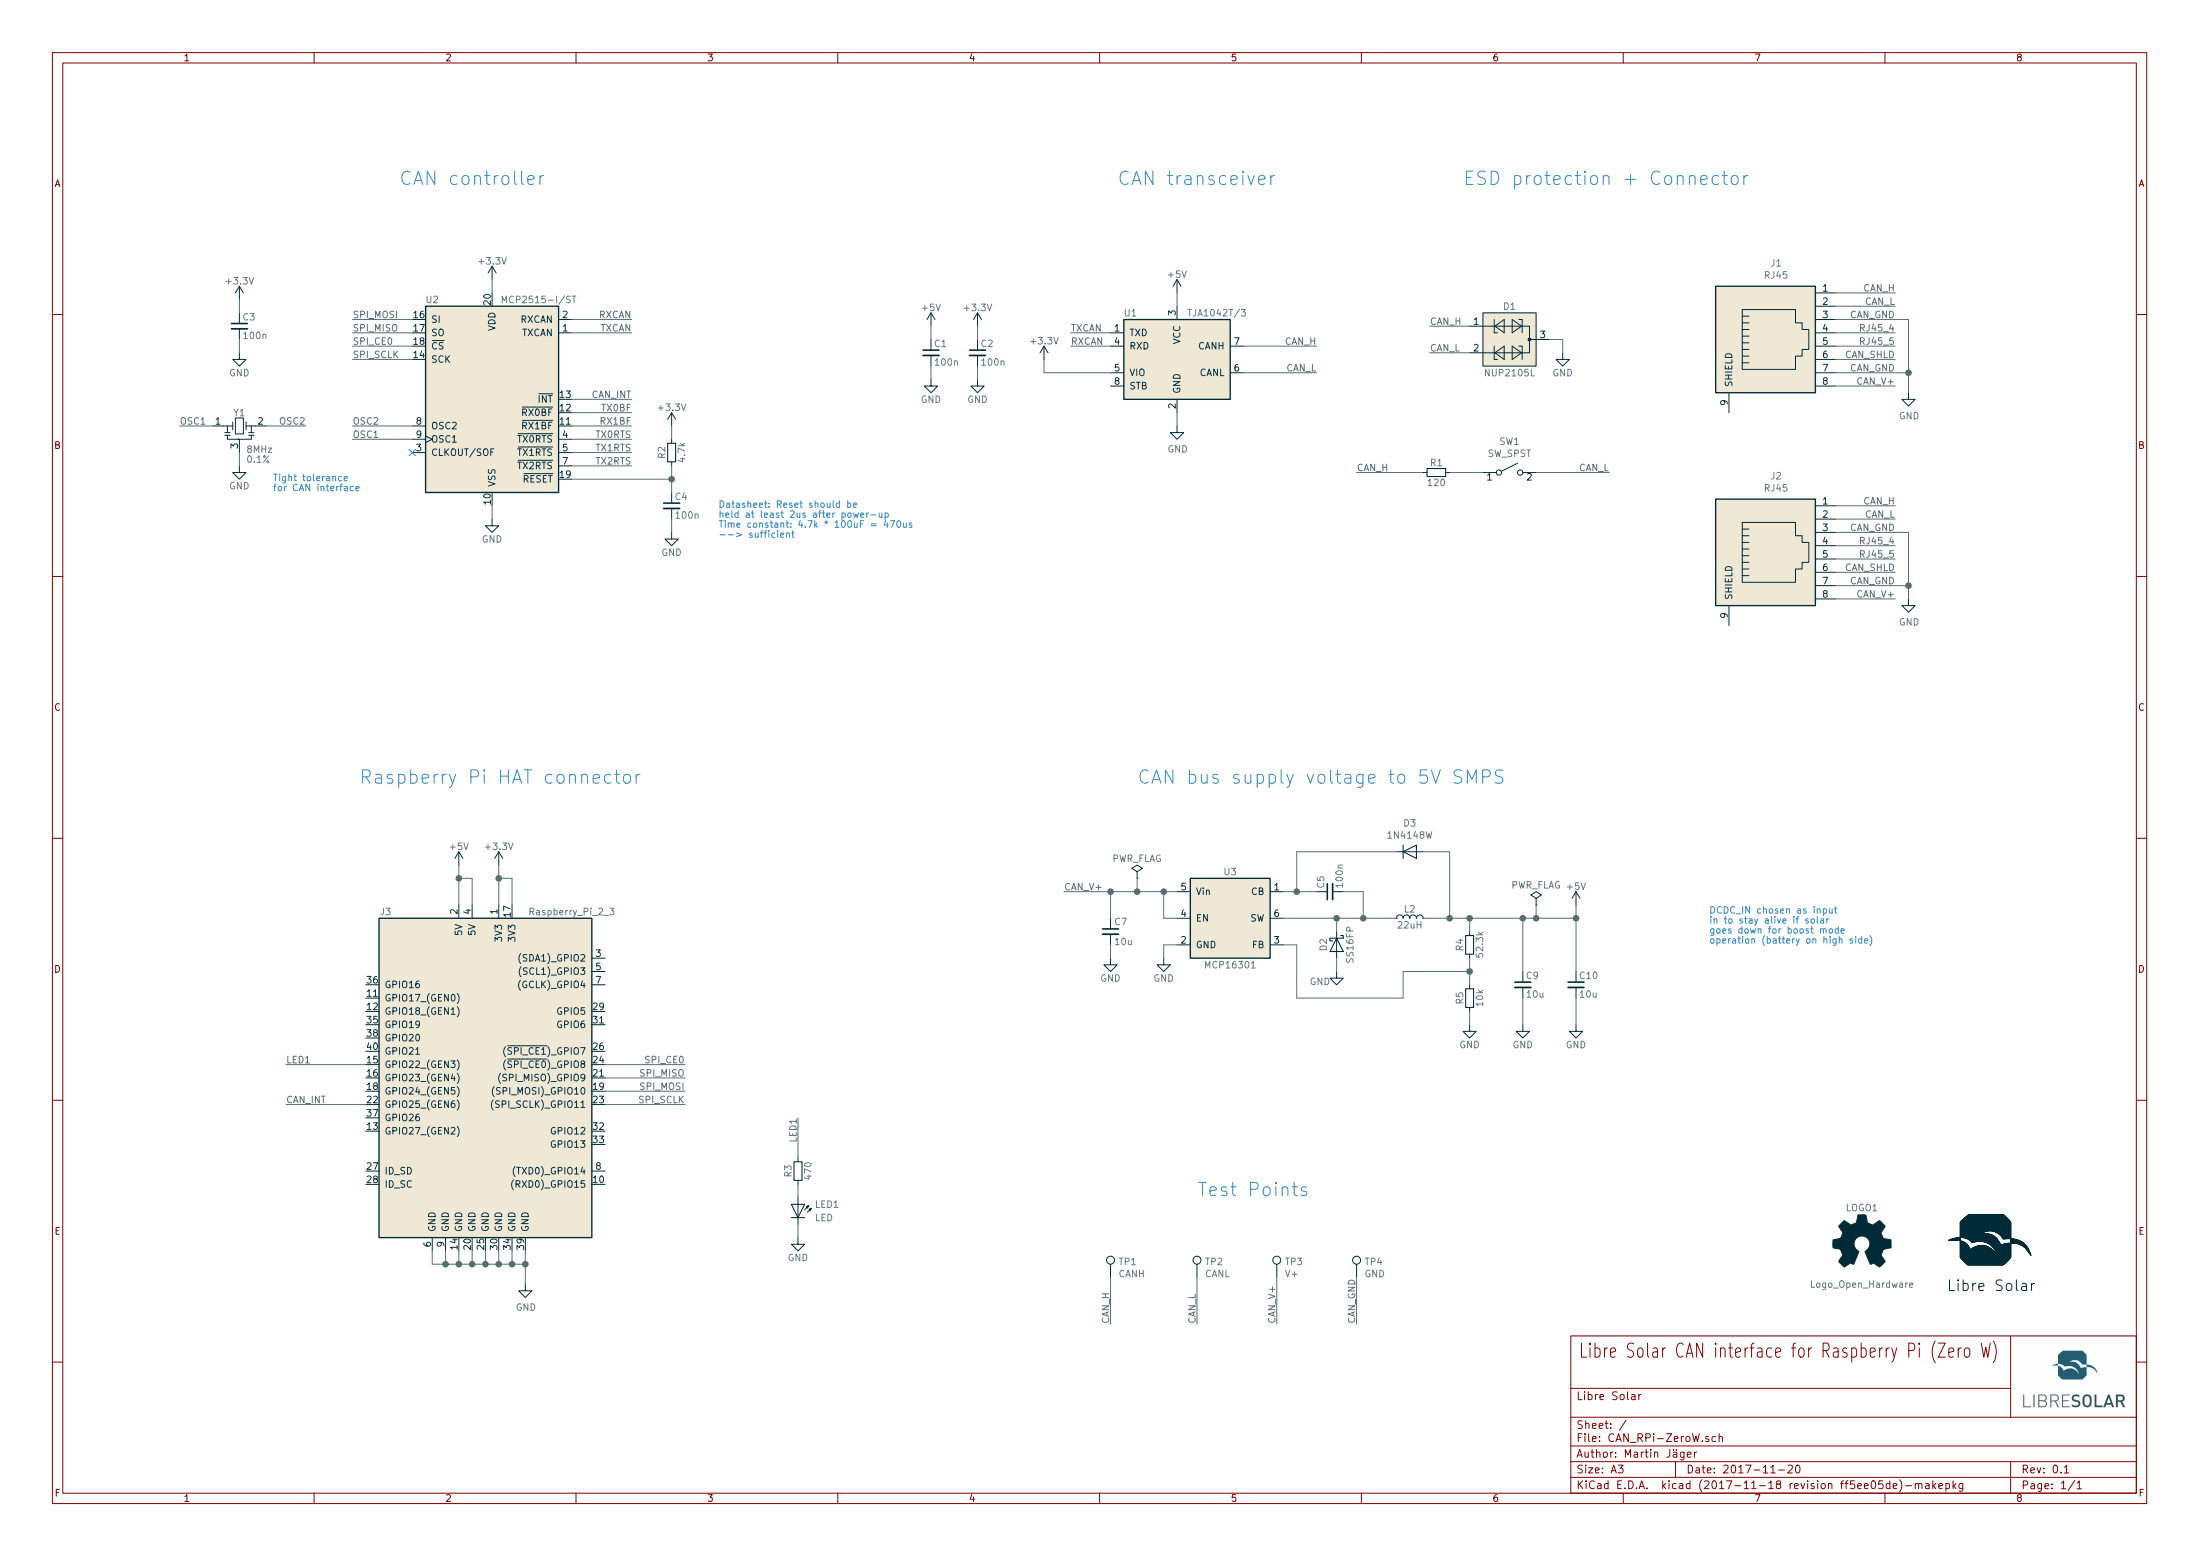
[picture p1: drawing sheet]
EESchema Schematic File Version 4
LIBS:CAN_RPi-ZeroW-cache
EELAYER 26 0
EELAYER END
$Descr A3 16535 11693
encoding utf-8
Sheet 1 1
Title "Libre Solar CAN interface for Raspberry Pi (Zero W)"
Date "2017-11-20"
Rev "0.1"
Comp "Libre Solar"
Comment1 "Author: Martin Jäger"
Comment2 ""
Comment3 ""
Comment4 ""
$EndDescr
$Comp
L Connector:RJ45 J1
U 1 1
P 13350 2550
F 0 "J1" V 12775 2545 50  0000 C CNN
F 1 "RJ45" V 12866 2545 50  0000 C CNN
F 2 "LibreSolar:RJ45_8P8C" H 13350 2550 50  0001 C CNN
F 3 "" H 13350 2550 50  0001 C CNN
	1    13350 2550
	0    -1   1    0   
$EndComp
Wire Wire Line
	13800 2200 14250 2200
Wire Wire Line
	13800 2300 14250 2300
Text Label 14250 2200 2    50   ~ 0
CAN_H
Text Label 14250 2300 2    50   ~ 0
CAN_L
Wire Wire Line
	13800 2400 14350 2400
Wire Wire Line
	13800 2500 14250 2500
Wire Wire Line
	13800 2600 14250 2600
Wire Wire Line
	13800 2700 14250 2700
Wire Wire Line
	13800 2800 14350 2800
Wire Wire Line
	13800 2900 14250 2900
Text Label 14250 2400 2    50   ~ 0
CAN_GND
Text Label 14250 2900 2    50   ~ 0
CAN_V+
Text Label 14250 2800 2    50   ~ 0
CAN_GND
Text Label 14250 2700 2    50   ~ 0
CAN_SHLD
Text Label 14250 2600 2    50   ~ 0
RJ45_5
Text Label 14250 2500 2    50   ~ 0
RJ45_4
$Comp
L Connector:Test_Point TP1
U 1 1
P 8350 9600
F 0 "TP1" H 8408 9720 50  0000 L CNN
F 1 "CANH" H 8408 9629 50  0000 L CNN
F 2 "Measurement_Points:Test_Point_Keystone_5000-5004_Miniature" H 8550 9600 50  0001 C CNN
F 3 "~" H 8550 9600 50  0001 C CNN
	1    8350 9600
	1    0    0    -1  
$EndComp
$Comp
L Connector:Test_Point TP2
U 1 1
P 9000 9600
F 0 "TP2" H 9058 9720 50  0000 L CNN
F 1 "CANL" H 9058 9629 50  0000 L CNN
F 2 "Measurement_Points:Test_Point_Keystone_5000-5004_Miniature" H 9200 9600 50  0001 C CNN
F 3 "~" H 9200 9600 50  0001 C CNN
	1    9000 9600
	1    0    0    -1  
$EndComp
Wire Wire Line
	8350 9600 8350 9950
Wire Wire Line
	9000 9600 9000 9950
Text Label 8350 9950 1    50   ~ 0
CAN_H
Text Label 9000 9950 1    50   ~ 0
CAN_L
$Comp
L Connector:Test_Point TP3
U 1 1
P 9600 9600
F 0 "TP3" H 9658 9720 50  0000 L CNN
F 1 "V+" H 9658 9629 50  0000 L CNN
F 2 "Measurement_Points:Test_Point_Keystone_5000-5004_Miniature" H 9800 9600 50  0001 C CNN
F 3 "~" H 9800 9600 50  0001 C CNN
	1    9600 9600
	1    0    0    -1  
$EndComp
$Comp
L Connector:Test_Point TP4
U 1 1
P 10200 9600
F 0 "TP4" H 10258 9720 50  0000 L CNN
F 1 "GND" H 10258 9629 50  0000 L CNN
F 2 "Measurement_Points:Test_Point_Keystone_5000-5004_Miniature" H 10400 9600 50  0001 C CNN
F 3 "~" H 10400 9600 50  0001 C CNN
	1    10200 9600
	1    0    0    -1  
$EndComp
Wire Wire Line
	9600 9600 9600 9950
Wire Wire Line
	10200 9600 10200 9950
Text Label 9600 9950 1    50   ~ 0
CAN_V+
Text Label 10200 9950 1    50   ~ 0
CAN_GND
$Comp
L Switch:SW_SPST SW1
U 1 1
P 11350 3550
F 0 "SW1" H 11350 3785 50  0000 C CNN
F 1 "SW_SPST" H 11350 3694 50  0000 C CNN
F 2 "Pin_Headers:Pin_Header_Angled_1x02_Pitch2.54mm" H 11350 3550 50  0001 C CNN
F 3 "" H 11350 3550 50  0001 C CNN
	1    11350 3550
	1    0    0    -1  
$EndComp
Wire Wire Line
	10700 3550 10200 3550
Wire Wire Line
	10900 3550 11150 3550
Wire Wire Line
	11550 3550 12100 3550
Text Label 10200 3550 0    50   ~ 0
CAN_H
Text Label 12100 3550 2    50   ~ 0
CAN_L
Text Label 14250 4100 2    50   ~ 0
RJ45_4
Text Label 14250 4200 2    50   ~ 0
RJ45_5
Text Label 14250 4300 2    50   ~ 0
CAN_SHLD
Text Label 14250 4400 2    50   ~ 0
CAN_GND
Text Label 14250 4500 2    50   ~ 0
CAN_V+
Text Label 14250 4000 2    50   ~ 0
CAN_GND
Wire Wire Line
	13800 4500 14250 4500
Wire Wire Line
	13800 4400 14350 4400
Wire Wire Line
	13800 4300 14250 4300
Wire Wire Line
	13800 4200 14250 4200
Wire Wire Line
	13800 4100 14250 4100
Wire Wire Line
	13800 4000 14350 4000
Text Label 14250 3900 2    50   ~ 0
CAN_L
Text Label 14250 3800 2    50   ~ 0
CAN_H
Wire Wire Line
	13800 3900 14250 3900
Wire Wire Line
	13800 3800 14250 3800
$Comp
L Connector:RJ45 J2
U 1 1
P 13350 4150
F 0 "J2" V 12775 4145 50  0000 C CNN
F 1 "RJ45" V 12866 4145 50  0000 C CNN
F 2 "LibreSolar:RJ45_8P8C" H 13350 4150 50  0001 C CNN
F 3 "" H 13350 4150 50  0001 C CNN
	1    13350 4150
	0    -1   1    0   
$EndComp
$Comp
L Connector:Raspberry_Pi_2_3 J3
U 1 1
P 3650 8100
F 0 "J3" H 2900 9350 50  0000 C CNN
F 1 "Raspberry_Pi_2_3" H 4300 9350 50  0000 C CNN
F 2 "Pin_Headers:Pin_Header_Straight_2x20_Pitch2.54mm" H 4650 9350 50  0001 C CNN
F 3 "https://www.raspberrypi.org/documentation/hardware/raspberrypi/schematics/RPI-3B-V1_2-SCHEMATIC-REDUCED.pdf" H 3700 7950 50  0001 C CNN
	1    3650 8100
	1    0    0    -1  
$EndComp
$Comp
L LibreSolar:MCP2515-E_ST U2
U 1 1
P 3700 3000
F 0 "U2" H 3250 3750 50  0000 C CNN
F 1 "MCP2515-I/ST" H 4050 3750 50  0000 C CNN
F 2 "Housings_SSOP:TSSOP-20_4.4x6.5mm_Pitch0.65mm" H 3700 2100 50  0001 C CIN
F 3 "http://ww1.microchip.com/downloads/en/DeviceDoc/21801e.pdf" H 3800 2200 50  0001 C CNN
	1    3700 3000
	1    0    0    -1  
$EndComp
$Comp
L power:GND #PWR01
U 1 1
P 1800 3500
F 0 "#PWR01" H 1800 3250 50  0001 C CNN
F 1 "GND" H 1800 3350 50  0000 C CNN
F 2 "" H 1800 3500 50  0000 C CNN
F 3 "" H 1800 3500 50  0000 C CNN
	1    1800 3500
	1    0    0    -1  
$EndComp
Text Label 1350 3200 0    50   ~ 0
OSC1
Text Label 2300 3200 2    50   ~ 0
OSC2
Wire Wire Line
	1350 3200 1600 3200
Wire Wire Line
	2000 3200 2300 3200
$Comp
L IEC-60617:Resonator Y1
U 1 1
P 1800 3200
F 0 "Y1" H 1800 3300 50  0000 C CNN
F 1 "8MHz" H 1850 3025 50  0000 L CNN
F 2 "LibreSolar:Resonator_Murata_CSTCE" H 1800 3200 50  0001 C CNN
F 3 "" H 1800 3200 50  0000 C CNN
F 4 "Murata" H -3300 -1150 50  0001 C CNN "Manufacturer"
F 5 "CSTCE8M00G15C99-R0" H -3300 -1150 50  0001 C CNN "PartNumber"
F 6 "0.1% tolerance" H -3300 1800 60  0001 C CNN "Remarks"
F 7 "0.1%" H 1850 2950 50  0000 L CNN "Tolerance"
	1    1800 3200
	1    0    0    -1  
$EndComp
Wire Wire Line
	1800 3400 1800 3500
Text Notes 2050 3700 0    50   ~ 0
Tight tolerance\nfor CAN interface
$Comp
L power:GND #PWR02
U 1 1
P 6000 9300
F 0 "#PWR02" H 6000 9050 50  0001 C CNN
F 1 "GND" H 6000 9150 50  0000 C CNN
F 2 "" H 6000 9300 50  0000 C CNN
F 3 "" H 6000 9300 50  0000 C CNN
	1    6000 9300
	1    0    0    -1  
$EndComp
$Comp
L IEC-60617:R R3
U 1 1
P 6000 8800
F 0 "R3" V 5925 8800 50  0000 C CNN
F 1 "470" V 6075 8800 50  0000 C CNN
F 2 "LibreSolar:R_0603_1608" H 6000 8800 50  0001 C CNN
F 3 "" H 6000 8800 50  0000 C CNN
F 4 "Yageo" H -3500 3900 50  0001 C CNN "Manufacturer"
F 5 "RC0603FR-07470RL" H -3500 3900 50  0001 C CNN "PartNumber"
	1    6000 8800
	1    0    0    1   
$EndComp
$Comp
L IEC-60617:LED LED1
U 1 1
P 6000 9100
F 0 "LED1" H 6125 9150 50  0000 L CNN
F 1 "LED" H 6125 9050 50  0000 L CNN
F 2 "LEDs:LED_0603" V 6000 9100 50  0001 C CNN
F 3 "" V 6000 9100 50  0000 C CNN
	1    6000 9100
	1    0    0    -1  
$EndComp
Text Label 6000 8400 3    50   ~ 0
LED1
Wire Wire Line
	6000 8700 6000 8400
Wire Wire Line
	6000 9200 6000 9300
Wire Wire Line
	6000 8900 6000 9000
$Comp
L power:GND #PWR03
U 1 1
P 11850 7700
F 0 "#PWR03" H 11850 7450 50  0001 C CNN
F 1 "GND" H 11850 7550 50  0000 C CNN
F 2 "" H 11850 7700 50  0000 C CNN
F 3 "" H 11850 7700 50  0000 C CNN
	1    11850 7700
	1    0    0    -1  
$EndComp
$Comp
L power:GND #PWR04
U 1 1
P 11450 7700
F 0 "#PWR04" H 11450 7450 50  0001 C CNN
F 1 "GND" H 11450 7550 50  0000 C CNN
F 2 "" H 11450 7700 50  0000 C CNN
F 3 "" H 11450 7700 50  0000 C CNN
	1    11450 7700
	1    0    0    -1  
$EndComp
$Comp
L power:GND #PWR05
U 1 1
P 11050 7700
F 0 "#PWR05" H 11050 7450 50  0001 C CNN
F 1 "GND" H 11050 7550 50  0000 C CNN
F 2 "" H 11050 7700 50  0000 C CNN
F 3 "" H 11050 7700 50  0000 C CNN
	1    11050 7700
	1    0    0    -1  
$EndComp
$Comp
L power:GND #PWR06
U 1 1
P 10050 7300
F 0 "#PWR06" H 10050 7050 50  0001 C CNN
F 1 "GND" H 9925 7225 50  0000 C CNN
F 2 "" H 10050 7300 50  0000 C CNN
F 3 "" H 10050 7300 50  0000 C CNN
	1    10050 7300
	1    0    0    -1  
$EndComp
$Comp
L power:GND #PWR07
U 1 1
P 8350 7200
F 0 "#PWR07" H 8350 6950 50  0001 C CNN
F 1 "GND" H 8350 7050 50  0000 C CNN
F 2 "" H 8350 7200 50  0000 C CNN
F 3 "" H 8350 7200 50  0000 C CNN
	1    8350 7200
	1    0    0    -1  
$EndComp
$Comp
L power:GND #PWR08
U 1 1
P 8750 7200
F 0 "#PWR08" H 8750 6950 50  0001 C CNN
F 1 "GND" H 8750 7050 50  0000 C CNN
F 2 "" H 8750 7200 50  0000 C CNN
F 3 "" H 8750 7200 50  0000 C CNN
	1    8750 7200
	1    0    0    -1  
$EndComp
$Comp
L IEC-60617:R R5
U 1 1
P 11050 7500
F 0 "R5" V 10975 7500 50  0000 C CNN
F 1 "10k" V 11125 7500 50  0000 C CNN
F 2 "LibreSolar:R_0603_1608" V 10875 7400 50  0001 C CNN
F 3 "" H 11050 7500 50  0000 C CNN
F 4 "Yageo" H 5350 4500 50  0001 C CNN "Manufacturer"
F 5 "RC0603FR-07150KL" H 5350 4500 50  0001 C CNN "PartNumber"
F 6 "" H 5350 4500 50  0001 C CNN "SPR"
F 7 "" H 5350 4500 50  0001 C CNN "SPN"
F 8 "" H 5350 4500 50  0001 C CNN "SPURL"
	1    11050 7500
	1    0    0    -1  
$EndComp
$Comp
L IEC-60617:C C10
U 1 1
P 11850 7400
F 0 "C10" H 11870 7470 50  0000 L CNN
F 1 "10u" H 11870 7330 50  0000 L CNN
F 2 "LibreSolar:C_0805_2012" H 11850 7400 50  0001 C CNN
F 3 "" H 11850 7400 50  0000 C CNN
F 4 "Murata" H 5350 4550 50  0001 C CNN "Manufacturer"
F 5 "GRM21BR61E106KA73L" H 5350 4550 50  0001 C CNN "PartNumber"
	1    11850 7400
	1    0    0    -1  
$EndComp
$Comp
L IEC-60617:C C9
U 1 1
P 11450 7400
F 0 "C9" H 11470 7470 50  0000 L CNN
F 1 "10u" H 11470 7330 50  0000 L CNN
F 2 "LibreSolar:C_0805_2012" H 11450 7400 50  0001 C CNN
F 3 "" H 11450 7400 50  0000 C CNN
F 4 "Murata" H 5350 4550 50  0001 C CNN "Manufacturer"
F 5 "GRM21BR61E106KA73L" H 5350 4550 50  0001 C CNN "PartNumber"
	1    11450 7400
	1    0    0    -1  
$EndComp
$Comp
L IEC-60617:R R4
U 1 1
P 11050 7100
F 0 "R4" V 10975 7100 50  0000 C CNN
F 1 "52.3k" V 11125 7100 50  0000 C CNN
F 2 "LibreSolar:R_0603_1608" V 10875 7000 50  0001 C CNN
F 3 "" H 11050 7100 50  0000 C CNN
F 4 "Yageo" H 5350 4500 50  0001 C CNN "Manufacturer"
F 5 "RC0603FR-0752K3L" H 5350 4500 50  0001 C CNN "PartNumber"
	1    11050 7100
	1    0    0    -1  
$EndComp
$Comp
L IEC-60617:D_Schottky D2
U 1 1
P 10050 7100
F 0 "D2" H 10050 7200 50  0000 C CNN
F 1 "SS16FP" H 10050 7000 50  0000 C CNN
F 2 "Diodes_SMD:D_PowerDI-123" V 10050 7100 50  0001 C CNN
F 3 "" V 10050 7100 50  0000 C CNN
F 4 "Diodes Inc." H 5350 4500 50  0001 C CNN "Manufacturer"
F 5 "SS16FP" H 5350 4500 50  0001 C CNN "PartNumber"
F 6 "DFLS160-7" H 3950 4300 60  0001 C CNN "Alternative"
	1    10050 7100
	0    -1   1    0   
$EndComp
$Comp
L IEC-60617:C C5
U 1 1
P 10000 6700
F 0 "C5" H 10020 6770 50  0000 L CNN
F 1 "100n" H 10020 6630 50  0000 L CNN
F 2 "LibreSolar:C_0603_1608" H 10000 6700 50  0001 C CNN
F 3 "" H 10000 6700 50  0000 C CNN
F 4 "Murata" H 5350 4500 50  0001 C CNN "Manufacturer"
F 5 "GRM188R71H104KA93D" H 5350 4500 50  0001 C CNN "PartNumber"
F 6 "" H 5350 4500 50  0001 C CNN "SPR"
F 7 "" H 5350 4500 50  0001 C CNN "SPN"
F 8 "" H 5350 4500 50  0001 C CNN "SPURL"
	1    10000 6700
	0    -1   -1   0   
$EndComp
$Comp
L IEC-60617:C C7
U 1 1
P 8350 7000
F 0 "C7" H 8375 7075 50  0000 L CNN
F 1 "10u" H 8375 6925 50  0000 L CNN
F 2 "LibreSolar:C_0805_2012" H 8350 6800 50  0001 C CNN
F 3 "" H 8375 7075 50  0000 C CNN
F 4 "Murata" H 5350 4250 50  0001 C CNN "Manufacturer"
F 5 "GRM21BR61E106KA73L" H 5350 4250 50  0001 C CNN "PartNumber"
F 6 "25V, X5R" H 4250 4300 60  0001 C CNN "Remarks"
	1    8350 7000
	1    0    0    -1  
$EndComp
$Comp
L IEC-60617:L L2
U 1 1
P 10600 6900
F 0 "L2" H 10600 6970 50  0000 C CNN
F 1 "22uH" H 10600 6850 50  0000 C CNN
F 2 "LibreSolar:L_WE-TPC-4818" V 10600 6900 50  0001 C CNN
F 3 "" V 10600 6900 50  0000 C CNN
F 4 "Bourns" H 10600 6900 60  0001 C CNN "Manufacturer"
F 5 "SRR5028-470Y" H 10600 6900 60  0001 C CNN "PartNumber"
F 6 "WE-TPC-5828 744053470" H 10600 6900 60  0001 C CNN "Alternative"
	1    10600 6900
	1    0    0    -1  
$EndComp
$Comp
L LibreSolar:LMR16006 U3
U 1 1
P 9250 6900
F 0 "U3" H 9250 7250 50  0000 C CNN
F 1 "MCP16301" H 9250 6550 50  0000 C CNN
F 2 "LibreSolar:SOT-23-6" H 9250 6450 50  0001 C CNN
F 3 "" H 8850 7300 50  0000 C CNN
F 4 "Microchip" H 5350 4550 50  0001 C CNN "Manufacturer"
F 5 "MCP16301" H 5350 4550 50  0001 C CNN "PartNumber"
	1    9250 6900
	1    0    0    -1  
$EndComp
$Comp
L power:PWR_FLAG #FLG01
U 1 1
P 11550 6800
F 0 "#FLG01" H 11550 6875 50  0001 C CNN
F 1 "PWR_FLAG" H 11550 6950 50  0000 C CNN
F 2 "" H 11550 6800 50  0001 C CNN
F 3 "" H 11550 6800 50  0001 C CNN
	1    11550 6800
	1    0    0    -1  
$EndComp
$Comp
L power:PWR_FLAG #FLG02
U 1 1
P 8550 6600
F 0 "#FLG02" H 8550 6675 50  0001 C CNN
F 1 "PWR_FLAG" H 8550 6750 50  0000 C CNN
F 2 "" H 8550 6600 50  0001 C CNN
F 3 "" H 8550 6600 50  0001 C CNN
	1    8550 6600
	1    0    0    -1  
$EndComp
Wire Wire Line
	10700 6900 11850 6900
Wire Wire Line
	11050 6900 11050 7000
Wire Wire Line
	11450 6900 11450 7300
Wire Wire Line
	10050 7200 10050 7300
Wire Wire Line
	8750 7100 8750 7200
Wire Wire Line
	11050 7700 11050 7600
Wire Wire Line
	11450 7500 11450 7700
Wire Wire Line
	8350 7200 8350 7100
Wire Wire Line
	11850 7500 11850 7700
Wire Wire Line
	11050 7200 11050 7400
Wire Wire Line
	9650 7100 9750 7100
Wire Wire Line
	9750 7100 9750 7500
Wire Wire Line
	9650 6700 9900 6700
Wire Wire Line
	9650 6900 10500 6900
Wire Wire Line
	10050 7000 10050 6900
Wire Wire Line
	10100 6700 10250 6700
Wire Wire Line
	10250 6700 10250 6900
Wire Wire Line
	8350 6900 8350 6700
Wire Wire Line
	8850 6900 8750 6900
Wire Wire Line
	8750 6900 8750 6700
Wire Wire Line
	11850 6800 11850 7300
Wire Wire Line
	8750 7100 8850 7100
Wire Wire Line
	11550 6800 11550 6900
Wire Wire Line
	8550 6600 8550 6700
Connection ~ 11050 6900
Connection ~ 11050 7300
Connection ~ 10050 6900
Connection ~ 10250 6900
Connection ~ 8350 6700
Connection ~ 8750 6700
Connection ~ 11450 6900
Connection ~ 11850 6900
Connection ~ 11550 6900
Connection ~ 8550 6700
Text Notes 8550 5900 0    100  ~ 0
CAN bus supply voltage to 5V SMPS
Wire Wire Line
	9750 7500 10550 7500
Wire Wire Line
	10550 7500 10550 7300
Wire Wire Line
	10550 7300 11050 7300
Text Notes 12850 7100 0    50   ~ 0
DCDC_IN chosen as input\nin to stay alive if solar\ngoes down for boost mode\noperation (battery on high side)
$Comp
L interface:TJA1049T-3 U1
U 1 1
P 8850 2700
F 0 "U1" H 8500 3050 50  0000 C CNN
F 1 "TJA1042T/3" H 9150 3050 50  0000 C CNN
F 2 "Housings_SOIC:SOIC-8_3.9x4.9mm_Pitch1.27mm" H 8850 2200 50  0001 C CIN
F 3 "http://www.nxp.com/documents/data_sheet/TJA1049.pdf" H 8850 2700 50  0001 C CNN
	1    8850 2700
	1    0    0    -1  
$EndComp
$Comp
L power:+3.3V #PWR012
U 1 1
P 7350 2450
F 0 "#PWR012" H 7350 2300 50  0001 C CNN
F 1 "+3.3V" H 7350 2590 50  0000 C CNN
F 2 "" H 7350 2450 50  0000 C CNN
F 3 "" H 7350 2450 50  0000 C CNN
	1    7350 2450
	1    0    0    -1  
$EndComp
$Comp
L power:+5V #PWR013
U 1 1
P 7000 2450
F 0 "#PWR013" H 7000 2300 50  0001 C CNN
F 1 "+5V" H 7000 2590 50  0000 C CNN
F 2 "" H 7000 2450 50  0000 C CNN
F 3 "" H 7000 2450 50  0000 C CNN
	1    7000 2450
	1    0    0    -1  
$EndComp
$Comp
L power:GND #PWR014
U 1 1
P 7350 2850
F 0 "#PWR014" H 7350 2600 50  0001 C CNN
F 1 "GND" H 7350 2700 50  0000 C CNN
F 2 "" H 7350 2850 50  0000 C CNN
F 3 "" H 7350 2850 50  0000 C CNN
	1    7350 2850
	1    0    0    -1  
$EndComp
$Comp
L power:GND #PWR015
U 1 1
P 7000 2850
F 0 "#PWR015" H 7000 2600 50  0001 C CNN
F 1 "GND" H 7000 2700 50  0000 C CNN
F 2 "" H 7000 2850 50  0000 C CNN
F 3 "" H 7000 2850 50  0000 C CNN
	1    7000 2850
	1    0    0    -1  
$EndComp
$Comp
L power:GND #PWR016
U 1 1
P 11750 2650
F 0 "#PWR016" H 11750 2400 50  0001 C CNN
F 1 "GND" H 11750 2500 50  0000 C CNN
F 2 "" H 11750 2650 50  0000 C CNN
F 3 "" H 11750 2650 50  0000 C CNN
	1    11750 2650
	1    0    0    -1  
$EndComp
$Comp
L IEC-60617:C C2
U 1 1
P 7350 2650
F 0 "C2" H 7370 2720 50  0000 L CNN
F 1 "100n" H 7370 2580 50  0000 L CNN
F 2 "LibreSolar:C_0603_1608" H 7350 2650 50  0001 C CNN
F 3 "" H 7350 2650 50  0000 C CNN
F 4 "Murata" H 550 900 50  0001 C CNN "Manufacturer"
F 5 "GRM188R71H104KA93D" H 550 900 50  0001 C CNN "PartNumber"
F 6 "" H 550 900 50  0001 C CNN "SPR"
F 7 "" H 550 900 50  0001 C CNN "SPN"
F 8 "" H 550 900 50  0001 C CNN "SPURL"
	1    7350 2650
	1    0    0    -1  
$EndComp
$Comp
L IEC-60617:C C1
U 1 1
P 7000 2650
F 0 "C1" H 7020 2720 50  0000 L CNN
F 1 "100n" H 7020 2580 50  0000 L CNN
F 2 "LibreSolar:C_0603_1608" H 7000 2650 50  0001 C CNN
F 3 "" H 7000 2650 50  0000 C CNN
F 4 "Murata" H 600 900 50  0001 C CNN "Manufacturer"
F 5 "GRM188R71H104KA93D" H 600 900 50  0001 C CNN "PartNumber"
F 6 "" H 600 900 50  0001 C CNN "SPR"
F 7 "" H 600 900 50  0001 C CNN "SPN"
F 8 "" H 600 900 50  0001 C CNN "SPURL"
	1    7000 2650
	1    0    0    -1  
$EndComp
$Comp
L LibreSolar:NUP2105L D1
U 1 1
P 11350 2550
F 0 "D1" H 11350 2800 50  0000 C CNN
F 1 "NUP2105L" H 11350 2300 50  0000 C CNN
F 2 "LibreSolar:SOT-23" H 11350 2150 60  0001 C CNN
F 3 "" H 11400 2550 60  0001 C CNN
F 4 "ON Semiconductor" H 1200 850 50  0001 C CNN "Manufacturer"
F 5 "NUP2105LT1G" H 1200 850 50  0001 C CNN "PartNumber"
	1    11350 2550
	1    0    0    -1  
$EndComp
Wire Wire Line
	7350 2550 7350 2450
Wire Wire Line
	7000 2450 7000 2550
Wire Wire Line
	7000 2750 7000 2850
Wire Wire Line
	11650 2550 11750 2550
Wire Wire Line
	11750 2550 11750 2650
Wire Wire Line
	7350 2850 7350 2750
Wire Wire Line
	11050 2450 10750 2450
Wire Wire Line
	11050 2650 10750 2650
Text Label 10750 2450 0    50   ~ 0
CAN_H
Text Label 10750 2650 0    50   ~ 0
CAN_L
Wire Wire Line
	4550 8100 5150 8100
Wire Wire Line
	4550 8200 5150 8200
Wire Wire Line
	4550 8300 5150 8300
Wire Wire Line
	4550 8000 5150 8000
$Comp
L power:GND #PWR030
U 1 1
P 3950 9650
F 0 "#PWR030" H 3950 9400 50  0001 C CNN
F 1 "GND" H 3955 9477 50  0000 C CNN
F 2 "" H 3950 9650 50  0001 C CNN
F 3 "" H 3950 9650 50  0001 C CNN
	1    3950 9650
	1    0    0    -1  
$EndComp
$Comp
L power:+3.3V #PWR026
U 1 1
P 3750 6500
F 0 "#PWR026" H 3750 6350 50  0001 C CNN
F 1 "+3.3V" H 3750 6640 50  0000 C CNN
F 2 "" H 3750 6500 50  0000 C CNN
F 3 "" H 3750 6500 50  0000 C CNN
	1    3750 6500
	1    0    0    -1  
$EndComp
$Comp
L power:+5V #PWR025
U 1 1
P 3450 6500
F 0 "#PWR025" H 3450 6350 50  0001 C CNN
F 1 "+5V" H 3450 6640 50  0000 C CNN
F 2 "" H 3450 6500 50  0000 C CNN
F 3 "" H 3450 6500 50  0000 C CNN
	1    3450 6500
	1    0    0    -1  
$EndComp
Wire Wire Line
	3750 6500 3750 6800
Wire Wire Line
	3450 6500 3450 6800
Wire Wire Line
	3450 6600 3550 6600
Wire Wire Line
	3550 6600 3550 6800
Wire Wire Line
	3750 6600 3850 6600
Wire Wire Line
	3850 6600 3850 6800
Connection ~ 3750 6600
Connection ~ 3450 6600
Wire Wire Line
	3250 9400 3250 9500
Wire Wire Line
	3250 9500 3950 9500
Wire Wire Line
	3950 9400 3950 9650
Connection ~ 3950 9500
Wire Wire Line
	3850 9400 3850 9500
Connection ~ 3850 9500
Wire Wire Line
	3750 9400 3750 9500
Connection ~ 3750 9500
Wire Wire Line
	3650 9400 3650 9500
Connection ~ 3650 9500
Wire Wire Line
	3550 9400 3550 9500
Connection ~ 3550 9500
Wire Wire Line
	3450 9400 3450 9500
Connection ~ 3450 9500
Wire Wire Line
	3350 9400 3350 9500
Connection ~ 3350 9500
$Comp
L power:GND #PWR022
U 1 1
P 14350 2950
F 0 "#PWR022" H 14350 2700 50  0001 C CNN
F 1 "GND" H 14355 2777 50  0000 C CNN
F 2 "" H 14350 2950 50  0001 C CNN
F 3 "" H 14350 2950 50  0001 C CNN
	1    14350 2950
	1    0    0    -1  
$EndComp
Wire Wire Line
	14350 2400 14350 2950
Connection ~ 14350 2800
$Comp
L power:GND #PWR027
U 1 1
P 14350 4500
F 0 "#PWR027" H 14350 4250 50  0001 C CNN
F 1 "GND" H 14355 4327 50  0000 C CNN
F 2 "" H 14350 4500 50  0001 C CNN
F 3 "" H 14350 4500 50  0001 C CNN
	1    14350 4500
	1    0    0    -1  
$EndComp
Wire Wire Line
	14350 4000 14350 4500
Connection ~ 14350 4400
$Comp
L power:GND #PWR019
U 1 1
P 8850 3200
F 0 "#PWR019" H 8850 2950 50  0001 C CNN
F 1 "GND" H 8855 3027 50  0000 C CNN
F 2 "" H 8850 3200 50  0001 C CNN
F 3 "" H 8850 3200 50  0001 C CNN
	1    8850 3200
	1    0    0    -1  
$EndComp
Wire Wire Line
	8850 3100 8850 3200
$Comp
L power:+5V #PWR017
U 1 1
P 8850 2200
F 0 "#PWR017" H 8850 2050 50  0001 C CNN
F 1 "+5V" H 8850 2340 50  0000 C CNN
F 2 "" H 8850 2200 50  0000 C CNN
F 3 "" H 8850 2200 50  0000 C CNN
	1    8850 2200
	1    0    0    -1  
$EndComp
Wire Wire Line
	8850 2300 8850 2200
Wire Wire Line
	4300 2400 4750 2400
Wire Wire Line
	4300 2500 4750 2500
Text Label 4750 2400 2    50   ~ 0
RXCAN
Text Label 4750 2500 2    50   ~ 0
TXCAN
Wire Wire Line
	8350 2500 8050 2500
Wire Wire Line
	8350 2600 8050 2600
Text Label 8050 2500 0    50   ~ 0
TXCAN
Text Label 8050 2600 0    50   ~ 0
RXCAN
Text Label 5150 8000 2    50   ~ 0
SPI_CE0
Text Label 5150 8100 2    50   ~ 0
SPI_MISO
Text Label 5150 8200 2    50   ~ 0
SPI_MOSI
Text Label 5150 8300 2    50   ~ 0
SPI_SCLK
Wire Wire Line
	2750 8000 2150 8000
Text Label 2150 8000 0    50   ~ 0
LED1
$Comp
L power:+3.3V #PWR024
U 1 1
P 5050 3200
F 0 "#PWR024" H 5050 3050 50  0001 C CNN
F 1 "+3.3V" H 5050 3340 50  0000 C CNN
F 2 "" H 5050 3200 50  0000 C CNN
F 3 "" H 5050 3200 50  0000 C CNN
	1    5050 3200
	1    0    0    -1  
$EndComp
$Comp
L IEC-60617:R R1
U 1 1
P 10800 3550
F 0 "R1" V 10725 3550 50  0000 C CNN
F 1 "120" V 10875 3550 50  0000 C CNN
F 2 "LibreSolar:R_1206_3216" V 10625 3450 50  0001 C CNN
F 3 "" H 10800 3550 50  0000 C CNN
F 4 "Yageo" H 5100 950 50  0001 C CNN "Manufacturer"
F 5 "RC1206FR-07120L" H 5100 950 50  0001 C CNN "PartNumber"
	1    10800 3550
	0    1    1    0   
$EndComp
Wire Wire Line
	4300 3600 5050 3600
Wire Wire Line
	5050 3300 5050 3200
$Comp
L IEC-60617:R R2
U 1 1
P 5050 3400
F 0 "R2" V 4975 3400 50  0000 C CNN
F 1 "4.7k" V 5125 3400 50  0000 C CNN
F 2 "LibreSolar:R_0603_1608" V 4875 3300 50  0001 C CNN
F 3 "" H 5050 3400 50  0000 C CNN
F 4 "Yageo" H -650 800 50  0001 C CNN "Manufacturer"
F 5 "RC0603FR-074K7L" H -650 800 50  0001 C CNN "PartNumber"
	1    5050 3400
	1    0    0    -1  
$EndComp
Wire Wire Line
	3100 3200 2650 3200
Wire Wire Line
	3100 3300 2650 3300
Text Label 2650 3200 0    50   ~ 0
OSC2
Text Label 2650 3300 0    50   ~ 0
OSC1
NoConn ~ 3100 3400
Wire Wire Line
	3100 2400 2650 2400
Wire Wire Line
	3100 2500 2650 2500
Wire Wire Line
	3100 2600 2650 2600
Wire Wire Line
	3100 2700 2650 2700
Text Label 2650 2700 0    50   ~ 0
SPI_SCLK
Text Label 2650 2600 0    50   ~ 0
SPI_CE0
Text Label 2650 2500 0    50   ~ 0
SPI_MISO
Text Label 2650 2400 0    50   ~ 0
SPI_MOSI
Wire Wire Line
	2750 8300 2150 8300
Text Label 2150 8300 0    50   ~ 0
CAN_INT
Wire Wire Line
	4300 3000 4750 3000
Text Label 4750 3000 2    50   ~ 0
CAN_INT
Text Label 8000 6700 0    50   ~ 0
CAN_V+
$Comp
L power:+3.3V #PWR020
U 1 1
P 3700 2100
F 0 "#PWR020" H 3700 1950 50  0001 C CNN
F 1 "+3.3V" H 3700 2240 50  0000 C CNN
F 2 "" H 3700 2100 50  0000 C CNN
F 3 "" H 3700 2100 50  0000 C CNN
	1    3700 2100
	1    0    0    -1  
$EndComp
$Comp
L power:GND #PWR028
U 1 1
P 3700 3900
F 0 "#PWR028" H 3700 3650 50  0001 C CNN
F 1 "GND" H 3700 3750 50  0000 C CNN
F 2 "" H 3700 3900 50  0000 C CNN
F 3 "" H 3700 3900 50  0000 C CNN
	1    3700 3900
	1    0    0    -1  
$EndComp
Wire Wire Line
	3700 2200 3700 2100
Wire Wire Line
	3700 3800 3700 3900
$Comp
L power:+3.3V #PWR021
U 1 1
P 1800 2250
F 0 "#PWR021" H 1800 2100 50  0001 C CNN
F 1 "+3.3V" H 1800 2390 50  0000 C CNN
F 2 "" H 1800 2250 50  0000 C CNN
F 3 "" H 1800 2250 50  0000 C CNN
	1    1800 2250
	1    0    0    -1  
$EndComp
$Comp
L power:GND #PWR023
U 1 1
P 1800 2650
F 0 "#PWR023" H 1800 2400 50  0001 C CNN
F 1 "GND" H 1800 2500 50  0000 C CNN
F 2 "" H 1800 2650 50  0000 C CNN
F 3 "" H 1800 2650 50  0000 C CNN
	1    1800 2650
	1    0    0    -1  
$EndComp
$Comp
L IEC-60617:C C3
U 1 1
P 1800 2450
F 0 "C3" H 1820 2520 50  0000 L CNN
F 1 "100n" H 1820 2380 50  0000 L CNN
F 2 "LibreSolar:C_0603_1608" H 1800 2450 50  0001 C CNN
F 3 "" H 1800 2450 50  0000 C CNN
F 4 "Murata" H -5000 700 50  0001 C CNN "Manufacturer"
F 5 "GRM188R71H104KA93D" H -5000 700 50  0001 C CNN "PartNumber"
F 6 "" H -5000 700 50  0001 C CNN "SPR"
F 7 "" H -5000 700 50  0001 C CNN "SPN"
F 8 "" H -5000 700 50  0001 C CNN "SPURL"
	1    1800 2450
	1    0    0    -1  
$EndComp
Wire Wire Line
	1800 2350 1800 2250
Wire Wire Line
	1800 2650 1800 2550
Wire Wire Line
	9350 2600 9900 2600
Wire Wire Line
	9350 2800 9900 2800
Text Label 9900 2800 2    50   ~ 0
CAN_L
Text Label 9900 2600 2    50   ~ 0
CAN_H
$Comp
L power:GND #PWR029
U 1 1
P 5050 4000
F 0 "#PWR029" H 5050 3750 50  0001 C CNN
F 1 "GND" H 5050 3850 50  0000 C CNN
F 2 "" H 5050 4000 50  0000 C CNN
F 3 "" H 5050 4000 50  0000 C CNN
	1    5050 4000
	1    0    0    -1  
$EndComp
$Comp
L IEC-60617:C C4
U 1 1
P 5050 3800
F 0 "C4" H 5070 3870 50  0000 L CNN
F 1 "100n" H 5070 3730 50  0000 L CNN
F 2 "LibreSolar:C_0603_1608" H 5050 3800 50  0001 C CNN
F 3 "" H 5050 3800 50  0000 C CNN
F 4 "Murata" H -1750 2050 50  0001 C CNN "Manufacturer"
F 5 "GRM188R71H104KA93D" H -1750 2050 50  0001 C CNN "PartNumber"
F 6 "" H -1750 2050 50  0001 C CNN "SPR"
F 7 "" H -1750 2050 50  0001 C CNN "SPN"
F 8 "" H -1750 2050 50  0001 C CNN "SPURL"
	1    5050 3800
	1    0    0    -1  
$EndComp
Wire Wire Line
	5050 4000 5050 3900
Wire Wire Line
	5050 3500 5050 3700
Connection ~ 5050 3600
Text Notes 5400 4050 0    50   ~ 0
Datasheet: Reset should be\nheld at least 2us after power-up\nTime constant: 4.7k * 100uF = 470us\n--> sufficient
Wire Wire Line
	4300 3100 4750 3100
Wire Wire Line
	4300 3200 4750 3200
Wire Wire Line
	4300 3300 4750 3300
Wire Wire Line
	4300 3400 4750 3400
Wire Wire Line
	4300 3500 4750 3500
Text Label 4750 3500 2    50   ~ 0
TX2RTS
Text Label 4750 3400 2    50   ~ 0
TX1RTS
Text Label 4750 3300 2    50   ~ 0
TX0RTS
Text Label 4750 3200 2    50   ~ 0
RX1BF
Text Label 4750 3100 2    50   ~ 0
TX0BF
Wire Wire Line
	8350 2800 7850 2800
Wire Wire Line
	7850 2700 7850 2800
$Comp
L power:+3.3V #PWR018
U 1 1
P 7850 2700
F 0 "#PWR018" H 7850 2550 50  0001 C CNN
F 1 "+3.3V" H 7850 2840 50  0000 C CNN
F 2 "" H 7850 2700 50  0000 C CNN
F 3 "" H 7850 2700 50  0000 C CNN
	1    7850 2700
	1    0    0    -1  
$EndComp
$Comp
L LibreSolar:LIBRESOLAR_LOGO N1
U 1 1
P 14550 9700
F 0 "N1" H 14550 9700 50  0001 C CNN
F 1 "LIBRESOLAR_LOGO" H 14850 9550 50  0001 C CNN
F 2 "LibreSolar:LIBRESOLAR_LOGO" H 14550 9700 60  0001 C CNN
F 3 "" H 14550 9700 60  0001 C CNN
	1    14550 9700
	1    0    0    -1  
$EndComp
$Comp
L Graphic:Logo_Open_Hardware_Small LOGO1
U 1 1
P 14000 9350
F 0 "LOGO1" H 14000 9625 50  0000 C CNN
F 1 "Logo_Open_Hardware" H 14000 9050 50  0000 C CNN
F 2 "Symbols:OSHW-Logo2_9.8x8mm_SilkScreen" H 14000 9350 50  0001 C CNN
F 3 "~" H 14000 9350 50  0001 C CNN
	1    14000 9350
	1    0    0    -1  
$EndComp
Wire Wire Line
	8000 6700 8850 6700
$Comp
L IEC-60617:D D3
U 1 1
P 10600 6400
F 0 "D3" H 10600 6616 50  0000 C CNN
F 1 "1N4148W" H 10600 6525 50  0000 C CNN
F 2 "LibreSolar:D_SOD-123" H 10600 6524 50  0001 C CNN
F 3 "" V 10600 6400 50  0000 C CNN
	1    10600 6400
	1    0    0    -1  
$EndComp
Wire Wire Line
	10700 6400 10900 6400
Wire Wire Line
	10900 6400 10900 6900
Connection ~ 10900 6900
Wire Wire Line
	10500 6400 9750 6400
Wire Wire Line
	9750 6400 9750 6700
Connection ~ 9750 6700
$Comp
L power:+5V #PWR09
U 1 1
P 11850 6800
F 0 "#PWR09" H 11850 6650 50  0001 C CNN
F 1 "+5V" H 11850 6940 50  0000 C CNN
F 2 "" H 11850 6800 50  0000 C CNN
F 3 "" H 11850 6800 50  0000 C CNN
	1    11850 6800
	1    0    0    -1  
$EndComp
Text Notes 2700 5900 0    100  ~ 0
Raspberry Pi HAT connector
Text Notes 9000 9000 0    100  ~ 0
Test Points
Text Notes 3000 1400 0    100  ~ 0
CAN controller
Text Notes 8400 1400 0    100  ~ 0
CAN transceiver
Text Notes 11000 1400 0    100  ~ 0
ESD protection + Connector
$EndSCHEMATC
